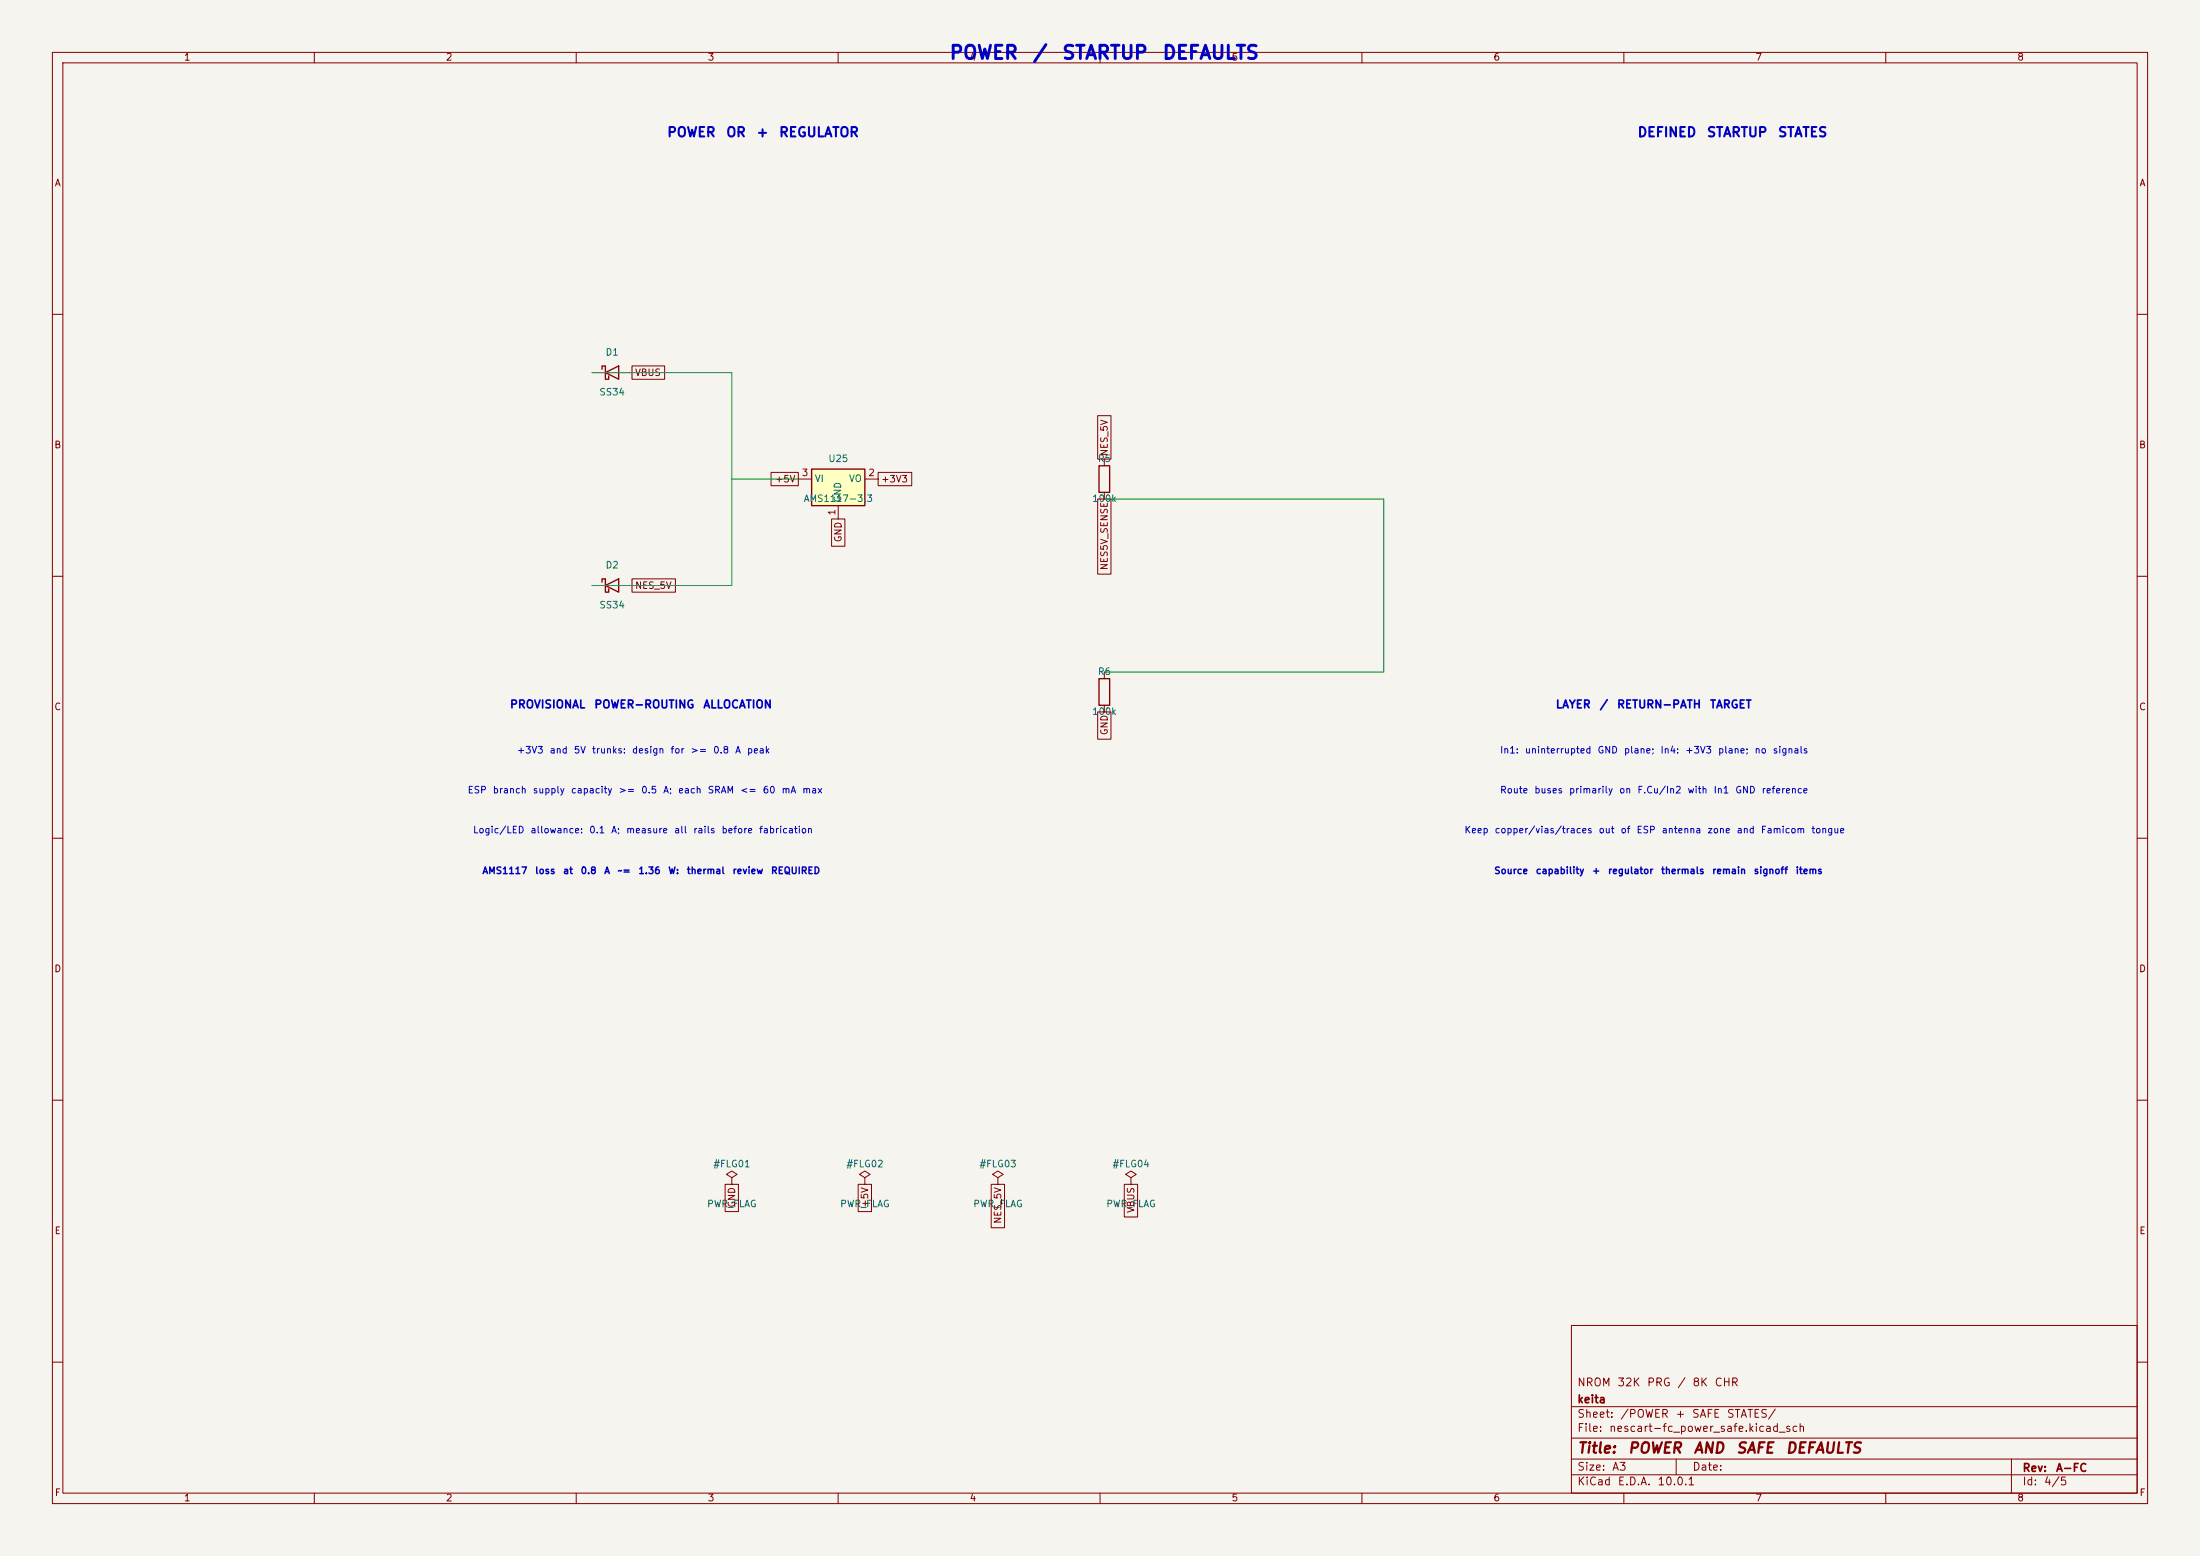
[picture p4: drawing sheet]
<svg xmlns="http://www.w3.org/2000/svg" width="420mm" height="297mm" viewBox="0 0 420 297" stroke-linecap="round" stroke-linejoin="round" font-family="sans-serif">
<path d="M0 0h420v297h-420z" fill="#f5f4ef" stroke="#f5f4ef" stroke-width=".19"/>
<g fill="none" stroke="#840000" stroke-width=".19">
<path d="M10 10h400v277h-400zM12 12h396v273h-396zM60 10v2M110 10v2M160 10v2M210 10v2M260 10v2M310 10v2M360 10v2M10 60h2M408 60h2M10 110h2"/>
<path d="M408 110h2M10 160h2M408 160h2M10 210h2M408 210h2M300 253h108v32h-108zM10 260h2M300 278.5h108M300 274.5h108M300 268.5h108M320 278.5v3M384 278.5v6.5"/>
<path d="M408 260h2M60 285v2M110 285v2M160 285v2M210 285v2M260 285v2M300 281.5h108M310 285v2M360 285v2"/>
</g>
<path d="M154.9 89.5h10.2v7h-10.2z" fill="#ffffc2"/>
<path d="M114.9 70.5v-.6h.7v2.5h.6v-.6M115.6 71.1l2.5-1.2v2.5zM154.9 89.5h10.2v7h-10.2zM209.8 88.9h2v5.1h-2zM114.9 111.1v-.6h.7v2.5h.6v-.6M115.6 111.8l2.5-1.3v2.5zM209.8 129.5h2v5.1h-2z" fill="none" stroke="#840000" stroke-width=".25"/>
<g fill="none" stroke="#840000" stroke-width=".19">
<path d="M113 71.1h7.6M120.6 69.8h6.3v2.6h-6.3zM209.5 79.3h2.6v8.3h-2.6zM147.2 90.2h5.2v2.5h-5.2zM152.4 91.4h2.5M158.7 99.1h2.6v5.2h-2.6zM160 96.5v2.6M165.1 91.4h2.5M167.6 90.2h6.5v2.5h-6.5zM209.5 95.3h2.6v14.3h-2.6zM210.8 87.6v1.3M210.8 94v1.3"/>
<path d="M113 111.8h7.6M120.6 110.5h8.3v2.5h-8.3zM209.5 135.9h2.6v5.2h-2.6zM210.8 128.3v1.2M210.8 134.6v1.3M138.4 226.1h2.6v5.2h-2.6zM139.7 224.8l1-.6-1-.7-1 .7 1 .6v1.3M139.7 226.1h.1M163.8 226.1h2.6v5.2h-2.6zM165.1 224.8l1-.6-1-.7-1 .7 1 .6v1.3M165.1 226.1h.1M189.2 226.1h2.6v8.2h-2.6z"/>
<path d="M190.5 224.8l1-.6-1-.7-1 .7 1 .6v1.3M190.5 226.1h.1M214.6 226.1h2.6v6.2h-2.6zM215.9 224.8l1-.6-1-.7-1 .7 1 .6v1.3M215.9 226.1h.1"/>
</g>
<path d="M113 71.1h26.7v40.7h-26.7M139.7 91.4h12.7M210.8 95.3h53.4v33h-53.4" fill="none" stroke="#009600" stroke-width=".19"/>
<g font-size="2.5" fill="#0000c2">
<text x="181.1" y="11.9">POWER</text>
<text x="197" y="11.9">/</text>
<text x="202.6" y="11.9">STARTUP</text>
<text x="221.8" y="11.9">DEFAULTS</text>
</g>
<g font-size="2" fill="#840000">
<text x="301" y="277.9">Title:</text>
<text x="310.6" y="277.9">POWER</text>
<text x="323.2" y="277.9">AND</text>
<text x="331.3" y="277.9">SAFE</text>
<text x="340.8" y="277.9">DEFAULTS</text>
</g>
<g font-size="1.8" fill="#0000c2">
<text x="127.2" y="26.6">POWER</text>
<text x="138.5" y="26.6">OR</text>
<text x="144.3" y="26.6">+</text>
<text x="148.6" y="26.6">REGULATOR</text>
<text x="312.5" y="26.6">DEFINED</text>
<text x="325.7" y="26.6">STARTUP</text>
<text x="339.3" y="26.6">STATES</text>
</g>
<g font-size="1.5" fill="#0000c2">
<text x="97.2" y="135.6">PROVISIONAL</text>
<text x="113.3" y="135.6">POWER-ROUTING</text>
<text x="134.1" y="135.6">ALLOCATION</text>
<text x="296.9" y="135.6">LAYER</text>
<text x="305.3" y="135.6">/</text>
<text x="308.6" y="135.6">RETURN-PATH</text>
<text x="326.3" y="135.6">TARGET</text>
</g>
<g font-size="1.5" fill="#840000">
<text x="301" y="268.2">keita</text>
<text x="301" y="265">NROM</text>
<text x="308.6" y="265">32K</text>
<text x="314.3" y="265">PRG</text>
<text x="320.1" y="265">/</text>
<text x="323" y="265">8K</text>
<text x="327.2" y="265">CHR</text>
<text x="301" y="273.7">File:</text>
<text x="301" y="271">Sheet:</text>
<text x="307.1" y="273.7">nescart-fc_power_safe.kicad_sch</text>
<text x="309.2" y="271">/POWER</text>
<text x="319.7" y="271">+</text>
<text x="322.9" y="271">SAFE</text>
<text x="329.5" y="271">STATES/</text>
<text x="301" y="281.1">Size:</text>
<text x="307.6" y="281.1">A3</text>
<text x="323" y="281.1">Date:</text>
<text x="386" y="281.3">Rev:</text>
<text x="392.4" y="281.3">A-FC</text>
<text x="301" y="283.9">KiCad</text>
<text x="308.7" y="283.9">E.D.A.</text>
<text x="316.3" y="283.9">10.0.1</text>
<text x="386" y="283.9">Id:</text>
<text x="390.1" y="283.9">4/5</text>
</g>
<g font-size="1.3" fill="#840000">
<text x="35" y="11.9">1</text>
<text x="85" y="11.9">2</text>
<text x="135" y="11.9">3</text>
<text x="185" y="11.9">4</text>
<text x="235" y="11.9">5</text>
<text x="285" y="11.9">6</text>
<text x="335" y="11.9">7</text>
<text x="385" y="11.9">8</text>
<text x="10.3" y="35.9">A</text>
<text x="408.3" y="35.9">A</text>
<text x="121.1" y="72.1">VBUS</text>
<text x="10.3" y="85.9">B</text>
<text x="211.8" y="87.2" transform="rotate(-90 211.8 87.2)">NES_5V</text>
<text x="408.2" y="85.9">B</text>
<text x="147.8" y="92.4">+5V</text>
<text x="168.1" y="92.4">+3V3</text>
<text x="161" y="103.6" transform="rotate(-90 161 103.6)">GND</text>
<text x="121.1" y="112.7">NES_5V</text>
<text x="211.8" y="108.9" transform="rotate(-90 211.8 108.9)">NES5V_SENSE</text>
<text x="10.3" y="135.9">C</text>
<text x="408.2" y="135.9">C</text>
<text x="211.8" y="140.4" transform="rotate(-90 211.8 140.4)">GND</text>
<text x="10.3" y="185.9">D</text>
<text x="408.2" y="185.9">D</text>
<text x="140.7" y="230.6" transform="rotate(-90 140.7 230.6)">GND</text>
<text x="166.1" y="230.6" transform="rotate(-90 166.1 230.6)">+5V</text>
<text x="191.5" y="233.7" transform="rotate(-90 191.5 233.7)">NES_5V</text>
<text x="216.9" y="231.6" transform="rotate(-90 216.9 231.6)">VBUS</text>
<text x="10.3" y="235.9">E</text>
<text x="408.3" y="235.9">E</text>
<text x="10.3" y="285.9">F</text>
<text x="35" y="286.9">1</text>
<text x="85" y="286.9">2</text>
<text x="135" y="286.9">3</text>
<text x="185" y="286.9">4</text>
<text x="235" y="286.9">5</text>
<text x="285" y="286.9">6</text>
<text x="335" y="286.9">7</text>
<text x="385" y="286.9">8</text>
<text x="408.3" y="285.9">F</text>
</g>
<g font-size="1.3" fill="#006464">
<text x="115.5" y="68.2">D1</text>
<text x="114.3" y="75.8">SS34</text>
<text x="158" y="88.5">U25</text>
<text x="209.5" y="88.5">R5</text>
<text x="155.4" y="92.3">VI</text>
<text x="162" y="92.3">VO</text>
<text x="153.3" y="96.1">AMS1117-3.3</text>
<text x="160.9" y="96" transform="rotate(-90 160.9 96)">GND</text>
<text x="208.4" y="96.1">100k</text>
<text x="115.5" y="108.8">D2</text>
<text x="114.3" y="116.4">SS34</text>
<text x="209.5" y="129.1">R6</text>
<text x="208.4" y="136.8">100k</text>
<text x="136.1" y="223.1">#FLG01</text>
<text x="161.5" y="223.1">#FLG02</text>
<text x="186.9" y="223.1">#FLG03</text>
<text x="212.3" y="223.1">#FLG04</text>
<text x="134.9" y="230.7">PWR_FLAG</text>
<text x="160.3" y="230.7">PWR_FLAG</text>
<text x="185.7" y="230.7">PWR_FLAG</text>
<text x="211.1" y="230.7">PWR_FLAG</text>
</g>
<g font-size="1.3" fill="#a90000">
<text x="153" y="91.2">3</text>
<text x="165.7" y="91.2">2</text>
<text x="159.8" y="98.5" transform="rotate(-90 159.8 98.5)">1</text>
</g>
<g font-size="1.3" fill="#0000c2">
<text x="98.6" y="144.1">+3V3</text>
<text x="104.8" y="144.1">and</text>
<text x="109.4" y="144.1">5V</text>
<text x="112.9" y="144.1">trunks:</text>
<text x="120.5" y="144.1">design</text>
<text x="127.9" y="144.1">for</text>
<text x="131.7" y="144.1">&gt;=</text>
<text x="136" y="144.1">0.8</text>
<text x="140.2" y="144.1">A</text>
<text x="142.5" y="144.1">peak</text>
<text x="286.3" y="144.1">In1:</text>
<text x="291" y="144.1">uninterrupted</text>
<text x="304.9" y="144.1">GND</text>
<text x="309.9" y="144.1">plane;</text>
<text x="316.9" y="144.1">In4:</text>
<text x="321.6" y="144.1">+3V3</text>
<text x="327.9" y="144.1">plane;</text>
<text x="334.8" y="144.1">no</text>
<text x="338.3" y="144.1">signals</text>
<text x="89.2" y="151.7">ESP</text>
<text x="94" y="151.7">branch</text>
<text x="101.6" y="151.7">supply</text>
<text x="108.9" y="151.7">capacity</text>
<text x="118" y="151.7">&gt;=</text>
<text x="122.3" y="151.7">0.5</text>
<text x="126.5" y="151.7">A;</text>
<text x="129.3" y="151.7">each</text>
<text x="135" y="151.7">SRAM</text>
<text x="141.2" y="151.7">&lt;=</text>
<text x="145.5" y="151.7">60</text>
<text x="149.1" y="151.7">mA</text>
<text x="153" y="151.7">max</text>
<text x="286.3" y="151.7">Route</text>
<text x="292.8" y="151.7">buses</text>
<text x="299.4" y="151.7">primarily</text>
<text x="309" y="151.7">on</text>
<text x="312.5" y="151.7">F.Cu/In2</text>
<text x="322" y="151.7">with</text>
<text x="327" y="151.7">In1</text>
<text x="331.2" y="151.7">GND</text>
<text x="336.2" y="151.7">reference</text>
<text x="90.2" y="159.4">Logic/LED</text>
<text x="101.2" y="159.4">allowance:</text>
<text x="112.4" y="159.4">0.1</text>
<text x="116.6" y="159.4">A;</text>
<text x="119.4" y="159.4">measure</text>
<text x="128.6" y="159.4">all</text>
<text x="132.2" y="159.4">rails</text>
<text x="137.6" y="159.4">before</text>
<text x="144.8" y="159.4">fabrication</text>
<text x="279.5" y="159.4">Keep</text>
<text x="285.2" y="159.4">copper/vias/traces</text>
<text x="305.1" y="159.4">out</text>
<text x="309.3" y="159.4">of</text>
<text x="312.3" y="159.4">ESP</text>
<text x="317.1" y="159.4">antenna</text>
<text x="325.8" y="159.4">zone</text>
<text x="331.4" y="159.4">and</text>
<text x="336" y="159.4">Famicom</text>
<text x="345.7" y="159.4">tongue</text>
<text x="92" y="167.1">AMS1117</text>
<text x="102" y="167.1">loss</text>
<text x="107.4" y="167.1">at</text>
<text x="110.7" y="167.1">0.8</text>
<text x="115.2" y="167.1">A</text>
<text x="117.8" y="167.1">~=</text>
<text x="121.8" y="167.1">1.36</text>
<text x="127.5" y="167.1">W:</text>
<text x="131" y="167.1">thermal</text>
<text x="139.7" y="167.1">review</text>
<text x="147.1" y="167.1">REQUIRED</text>
<text x="285.1" y="167.1">Source</text>
<text x="293.1" y="167.1">capability</text>
<text x="303.8" y="167.1">+</text>
<text x="306.9" y="167.1">regulator</text>
<text x="317" y="167.1">thermals</text>
<text x="326.7" y="167.1">remain</text>
<text x="334.7" y="167.1">signoff</text>
<text x="342.7" y="167.1">items</text>
</g>
</svg>
